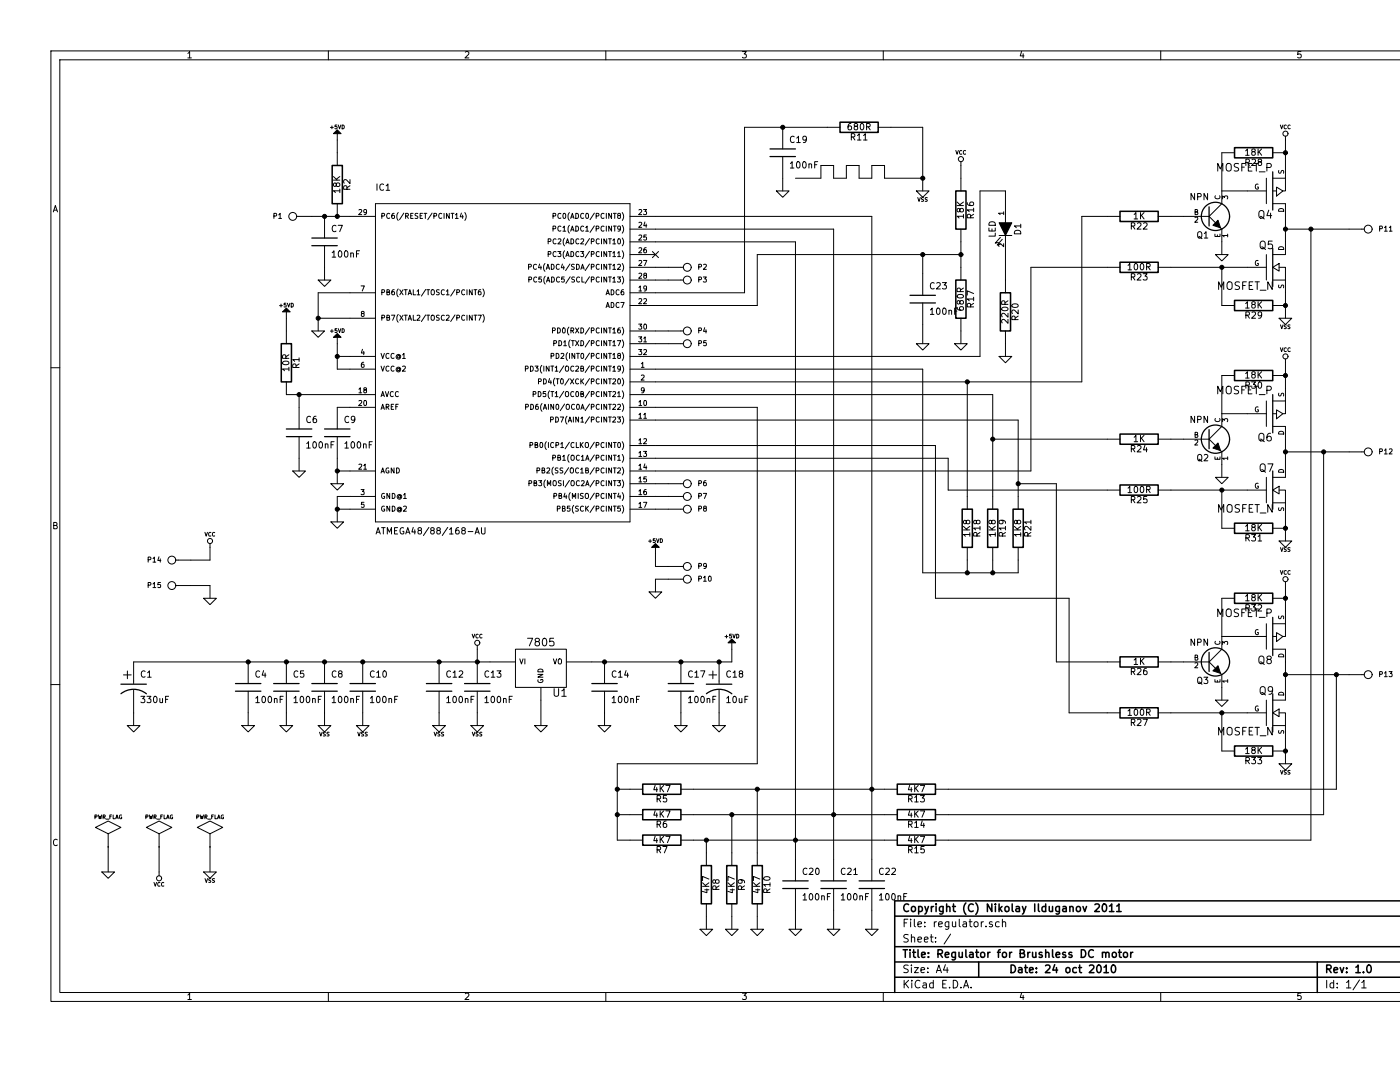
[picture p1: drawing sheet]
EESchema Schematic File Version 2  date Tue 07 Jun 2011 10:43:18 AM NOVST
LIBS:power
LIBS:device
LIBS:transistors
LIBS:conn
LIBS:linear
LIBS:regul
LIBS:74xx
LIBS:cmos4000
LIBS:adc-dac
LIBS:memory
LIBS:xilinx
LIBS:special
LIBS:microcontrollers
LIBS:dsp
LIBS:microchip
LIBS:analog_switches
LIBS:motorola
LIBS:texas
LIBS:intel
LIBS:audio
LIBS:interface
LIBS:digital-audio
LIBS:philips
LIBS:display
LIBS:cypress
LIBS:siliconi
LIBS:opto
LIBS:atmel
LIBS:contrib
LIBS:valves
LIBS:regulator-cache
EELAYER 25  0
EELAYER END
$Descr A4 11700 8267
encoding utf-8
Sheet 1 1
Title "Regulator for Brushless DC motor"
Date "24 oct 2010"
Rev "1.0"
Comp "Copyright (C) Nikolay Ilduganov 2011"
Comment1 ""
Comment2 ""
Comment3 ""
Comment4 ""
$EndDescr
NoConn ~ 5150 2000
Wire Wire Line
	7900 2700 7900 2800
Wire Wire Line
	7700 1500 7900 1500
Wire Wire Line
	7700 1500 7700 2800
Wire Wire Line
	7450 6200 10500 6200
Wire Wire Line
	10500 6200 10500 5300
Wire Wire Line
	7250 1400 6950 1400
Wire Wire Line
	6950 1400 6950 1300
Wire Wire Line
	6950 1300 6850 1300
Wire Wire Line
	6850 1300 6850 1400
Wire Wire Line
	6850 1400 6750 1400
Wire Wire Line
	6750 1400 6750 1300
Wire Wire Line
	6750 1300 6650 1300
Wire Wire Line
	6650 1300 6650 1400
Wire Wire Line
	6650 1400 6550 1400
Wire Wire Line
	6550 1400 6550 1300
Wire Wire Line
	6550 1300 6450 1300
Wire Wire Line
	6450 1300 6450 1400
Wire Wire Line
	1650 4700 1650 4600
Wire Wire Line
	1650 4600 1500 4600
Connection ~ 10400 3550
Wire Wire Line
	10600 3550 10100 3550
Connection ~ 2650 1700
Wire Wire Line
	2750 1700 2450 1700
Wire Wire Line
	5250 4450 5150 4450
Wire Wire Line
	5150 4450 5150 4350
Wire Wire Line
	5150 2600 5250 2600
Wire Wire Line
	5150 3900 5250 3900
Wire Wire Line
	5150 2200 5250 2200
Wire Wire Line
	5150 2300 5850 2300
Wire Wire Line
	2750 2500 2500 2500
Wire Wire Line
	2750 2300 2500 2300
Wire Wire Line
	7250 2900 7250 4500
Wire Wire Line
	7250 2900 5150 2900
Wire Wire Line
	5150 3000 8500 3000
Wire Wire Line
	8500 3000 8500 1700
Wire Wire Line
	5950 3200 5950 6000
Wire Wire Line
	5950 3200 5150 3200
Connection ~ 8000 3800
Wire Wire Line
	8000 3900 8000 3300
Wire Wire Line
	8000 3300 5150 3300
Wire Wire Line
	8700 3850 7450 3850
Wire Wire Line
	7450 3850 7450 3600
Wire Wire Line
	8700 2100 8100 2100
Wire Wire Line
	2850 5600 2850 5700
Wire Wire Line
	3450 5600 3450 5700
Wire Wire Line
	1650 6650 1650 6850
Wire Wire Line
	10100 4600 10100 4800
Wire Wire Line
	9800 5000 9600 5000
Wire Wire Line
	1250 6650 1250 6850
Connection ~ 6150 1000
Wire Wire Line
	6500 1000 5850 1000
Wire Wire Line
	5850 1000 5850 2300
Connection ~ 7250 1400
Wire Wire Line
	7000 1000 7250 1000
Wire Wire Line
	5650 5600 5650 5700
Wire Wire Line
	4250 5500 4250 5700
Wire Wire Line
	2250 5600 2250 5700
Wire Wire Line
	1050 5600 1050 5700
Connection ~ 2250 5200
Connection ~ 2850 5200
Connection ~ 3450 5200
Connection ~ 5350 5200
Connection ~ 4750 5200
Wire Wire Line
	7250 2700 7250 2550
Connection ~ 7550 2000
Wire Wire Line
	7550 2600 7550 2700
Wire Wire Line
	7550 1300 7550 1400
Wire Wire Line
	7900 1500 7900 1600
Wire Wire Line
	7450 6400 10400 6400
Wire Wire Line
	10400 6400 10400 3550
Connection ~ 10100 3550
Connection ~ 4850 6200
Wire Wire Line
	4850 6000 4850 6600
Wire Wire Line
	4850 6000 5950 6000
Connection ~ 4850 6400
Wire Wire Line
	4950 6200 4850 6200
Wire Wire Line
	6250 6750 6250 1900
Wire Wire Line
	6250 1900 5150 1900
Wire Wire Line
	5150 1700 6850 1700
Wire Wire Line
	6850 1700 6850 6750
Wire Wire Line
	6550 7150 6550 7300
Wire Wire Line
	5950 7200 5950 7300
Wire Wire Line
	5550 7200 5550 7300
Connection ~ 6550 6400
Connection ~ 5950 6200
Wire Wire Line
	5950 6200 5950 6700
Connection ~ 5550 6600
Wire Wire Line
	5550 6700 5550 6600
Wire Wire Line
	6950 6400 5450 6400
Connection ~ 7600 4500
Wire Wire Line
	7600 4400 7600 4500
Wire Wire Line
	8000 4400 8000 4500
Wire Wire Line
	7450 3600 5150 3600
Wire Wire Line
	8700 5200 8300 5200
Connection ~ 10100 4700
Wire Wire Line
	9600 5400 9600 5500
Connection ~ 9600 5600
Wire Wire Line
	9800 5600 9200 5600
Wire Wire Line
	9600 5000 9600 4700
Wire Wire Line
	9600 5900 9600 5600
Wire Wire Line
	9300 5200 9200 5200
Connection ~ 10100 5900
Connection ~ 10100 4150
Wire Wire Line
	9300 3450 9200 3450
Wire Wire Line
	9600 4150 9600 3850
Wire Wire Line
	9800 3250 9600 3250
Wire Wire Line
	10100 3650 10100 3450
Wire Wire Line
	9600 3250 9600 2950
Wire Wire Line
	9800 3850 9200 3850
Connection ~ 9600 3850
Wire Wire Line
	9600 3650 9600 3750
Wire Wire Line
	10100 3050 10100 2850
Connection ~ 10100 2950
Connection ~ 10100 1200
Wire Wire Line
	10100 1300 10100 1100
Wire Wire Line
	9600 1900 9600 2000
Connection ~ 9600 2100
Wire Wire Line
	9800 2100 9200 2100
Wire Wire Line
	9600 1200 9600 1500
Wire Wire Line
	10100 1900 10100 1700
Wire Wire Line
	2250 2500 2250 2600
Wire Wire Line
	2350 3200 2350 3100
Wire Wire Line
	2750 4000 2650 4000
Wire Wire Line
	2750 3700 2650 3700
Connection ~ 2650 2800
Wire Wire Line
	2750 2900 2650 2900
Wire Wire Line
	2650 2900 2650 2700
Wire Wire Line
	2550 2100 2550 2200
Wire Wire Line
	2650 1100 2650 1200
Wire Wire Line
	2750 2800 2650 2800
Wire Wire Line
	2750 3200 2650 3200
Wire Wire Line
	2650 3800 2650 3600
Connection ~ 2650 3700
Wire Wire Line
	2650 4100 2650 3900
Wire Wire Line
	2650 3900 2750 3900
Connection ~ 2650 4000
Wire Wire Line
	2350 3600 2350 3700
Wire Wire Line
	2250 3100 2750 3100
Connection ~ 2350 3100
Wire Wire Line
	9600 1500 9800 1500
Wire Wire Line
	9600 2400 9600 2100
Wire Wire Line
	9300 1700 9200 1700
Connection ~ 10100 2400
Wire Wire Line
	8700 5600 8400 5600
Wire Wire Line
	7800 4500 7800 4400
Connection ~ 7800 4500
Wire Wire Line
	5450 6600 6950 6600
Wire Wire Line
	5750 6700 5750 6400
Connection ~ 5750 6400
Connection ~ 6250 6600
Connection ~ 6850 6200
Wire Wire Line
	5750 7200 5750 7300
Wire Wire Line
	6250 7150 6250 7300
Wire Wire Line
	6850 7150 6850 7300
Wire Wire Line
	5150 1800 6550 1800
Wire Wire Line
	6550 1800 6550 6750
Wire Wire Line
	4850 6600 4950 6600
Wire Wire Line
	4850 6400 4950 6400
Wire Wire Line
	6950 6200 5450 6200
Connection ~ 10100 1800
Connection ~ 10100 5300
Wire Wire Line
	7550 1900 7550 2100
Wire Wire Line
	7550 2000 5950 2000
Wire Wire Line
	5950 2000 5950 2400
Wire Wire Line
	5950 2400 5150 2400
Connection ~ 7250 2000
Wire Wire Line
	7250 2150 7250 2000
Wire Wire Line
	4650 5200 5750 5200
Wire Wire Line
	5750 5200 5750 5100
Connection ~ 5650 5200
Connection ~ 3750 5200
Connection ~ 2550 5200
Connection ~ 1950 5200
Wire Wire Line
	1050 5200 3850 5200
Wire Wire Line
	1950 5600 1950 5700
Wire Wire Line
	4750 5600 4750 5700
Wire Wire Line
	5350 5600 5350 5700
Wire Wire Line
	6150 1400 6150 1500
Wire Wire Line
	5150 3500 7350 3500
Wire Wire Line
	7350 3500 7350 4700
Wire Wire Line
	850  6650 850  6850
Wire Wire Line
	10100 5400 10100 5200
Wire Wire Line
	5150 3700 8100 3700
Wire Wire Line
	8000 3800 8300 3800
Wire Wire Line
	8300 3800 8300 5200
Connection ~ 7800 3450
Wire Wire Line
	10100 5800 10100 6000
Wire Wire Line
	10100 4050 10100 4250
Wire Wire Line
	10100 2300 10100 2500
Wire Wire Line
	7250 1000 7250 1500
Wire Wire Line
	3750 5600 3750 5700
Wire Wire Line
	2550 5600 2550 5700
Wire Wire Line
	3750 5100 3750 5200
Wire Wire Line
	8100 3700 8100 2100
Wire Wire Line
	8400 5600 8400 4700
Wire Wire Line
	8400 4700 7350 4700
Wire Wire Line
	8700 3450 7800 3450
Wire Wire Line
	8500 1700 8700 1700
Wire Wire Line
	5150 3100 7800 3100
Wire Wire Line
	7800 3100 7800 3900
Wire Wire Line
	7600 3900 7600 3000
Connection ~ 7600 3000
Wire Wire Line
	8000 4500 7250 4500
Wire Wire Line
	7700 2800 5150 2800
Wire Wire Line
	2500 2300 2500 2600
Connection ~ 2500 2500
Wire Wire Line
	5150 2100 5250 2100
Wire Wire Line
	5150 4000 5250 4000
Wire Wire Line
	5150 3800 5250 3800
Wire Wire Line
	5250 2700 5150 2700
Wire Wire Line
	5250 4550 5150 4550
Wire Wire Line
	5150 4550 5150 4650
Connection ~ 2550 1700
Wire Wire Line
	10100 1800 10600 1800
Connection ~ 10300 1800
Wire Wire Line
	10100 5300 10600 5300
Connection ~ 10500 5300
Wire Wire Line
	1650 4300 1650 4400
Wire Wire Line
	1650 4400 1500 4400
Wire Wire Line
	6450 1400 6250 1400
Wire Wire Line
	7450 6600 10300 6600
Wire Wire Line
	10300 6600 10300 1800
Wire Wire Line
	7900 2200 7900 2000
$Comp
L R R11
U 1 1
P 6750 1000
F 0 "R11" V 6830 1000 50  0000 C CNN
F 1 "680R" V 6750 1000 50  0000 C CNN
	1    6750 1000
	0    1    1    0   
$EndComp
$Comp
L VCC #PWR01
U 1 1
P 1650 4300
F 0 "#PWR01" H 1650 4400 30  0001 C CNN
F 1 "VCC" H 1650 4400 30  0000 C CNN
	1    1650 4300
	1    0    0    -1  
$EndComp
$Comp
L GND #PWR02
U 1 1
P 1650 4700
F 0 "#PWR02" H 1650 4700 30  0001 C CNN
F 1 "GND" H 1650 4630 30  0001 C CNN
	1    1650 4700
	1    0    0    -1  
$EndComp
$Comp
L CONN_1 P15
U 1 1
P 1350 4600
F 0 "P15" H 1430 4600 40  0000 L CNN
F 1 "CONN_1" H 1350 4655 30  0001 C CNN
	1    1350 4600
	-1   0    0    1   
$EndComp
$Comp
L CONN_1 P14
U 1 1
P 1350 4400
F 0 "P14" H 1430 4400 40  0000 L CNN
F 1 "CONN_1" H 1350 4455 30  0001 C CNN
	1    1350 4400
	-1   0    0    1   
$EndComp
$Comp
L CONN_1 P11
U 1 1
P 10750 1800
F 0 "P11" H 10830 1800 40  0000 L CNN
F 1 "A" H 10750 1855 30  0001 C CNN
	1    10750 1800
	1    0    0    -1  
$EndComp
$Comp
L CONN_1 P12
U 1 1
P 10750 3550
F 0 "P12" H 10830 3550 40  0000 L CNN
F 1 "B" H 10750 3605 30  0001 C CNN
	1    10750 3550
	1    0    0    -1  
$EndComp
$Comp
L CONN_1 P13
U 1 1
P 10750 5300
F 0 "P13" H 10830 5300 40  0000 L CNN
F 1 "C" H 10750 5355 30  0001 C CNN
	1    10750 5300
	1    0    0    -1  
$EndComp
$Comp
L CONN_1 P10
U 1 1
P 5400 4550
F 0 "P10" H 5480 4550 40  0000 L CNN
F 1 "CONN_1" H 5400 4605 30  0001 C CNN
	1    5400 4550
	1    0    0    -1  
$EndComp
$Comp
L CONN_1 P9
U 1 1
P 5400 4450
F 0 "P9" H 5480 4450 40  0000 L CNN
F 1 "CONN_1" H 5400 4505 30  0001 C CNN
	1    5400 4450
	1    0    0    -1  
$EndComp
$Comp
L CONN_1 P1
U 1 1
P 2300 1700
F 0 "P1" H 2380 1700 40  0000 L CNN
F 1 "CONN_1" H 2300 1755 30  0001 C CNN
	1    2300 1700
	-1   0    0    1   
$EndComp
$Comp
L CONN_1 P5
U 1 1
P 5400 2700
F 0 "P5" H 5480 2700 40  0000 L CNN
F 1 "CONN_1" H 5400 2755 30  0001 C CNN
	1    5400 2700
	1    0    0    -1  
$EndComp
$Comp
L CONN_1 P4
U 1 1
P 5400 2600
F 0 "P4" H 5480 2600 40  0000 L CNN
F 1 "CONN_1" H 5400 2655 30  0001 C CNN
	1    5400 2600
	1    0    0    -1  
$EndComp
$Comp
L CONN_1 P6
U 1 1
P 5400 3800
F 0 "P6" H 5480 3800 40  0000 L CNN
F 1 "CONN_1" H 5400 3855 30  0001 C CNN
	1    5400 3800
	1    0    0    -1  
$EndComp
$Comp
L CONN_1 P8
U 1 1
P 5400 4000
F 0 "P8" H 5480 4000 40  0000 L CNN
F 1 "CONN_1" H 5400 4055 30  0001 C CNN
	1    5400 4000
	1    0    0    -1  
$EndComp
$Comp
L CONN_1 P7
U 1 1
P 5400 3900
F 0 "P7" H 5480 3900 40  0000 L CNN
F 1 "CONN_1" H 5400 3955 30  0001 C CNN
	1    5400 3900
	1    0    0    -1  
$EndComp
$Comp
L CONN_1 P3
U 1 1
P 5400 2200
F 0 "P3" H 5480 2200 40  0000 L CNN
F 1 "CONN_1" H 5400 2255 30  0001 C CNN
	1    5400 2200
	1    0    0    -1  
$EndComp
$Comp
L CONN_1 P2
U 1 1
P 5400 2100
F 0 "P2" H 5480 2100 40  0000 L CNN
F 1 "CONN_1" H 5400 2155 30  0001 C CNN
	1    5400 2100
	1    0    0    -1  
$EndComp
$Comp
L GND #PWR03
U 1 1
P 2500 2600
F 0 "#PWR03" H 2500 2600 30  0001 C CNN
F 1 "GND" H 2500 2530 30  0001 C CNN
	1    2500 2600
	1    0    0    -1  
$EndComp
$Comp
L VCC #PWR04
U 1 1
P 3750 5100
F 0 "#PWR04" H 3750 5200 30  0001 C CNN
F 1 "VCC" H 3750 5200 30  0000 C CNN
	1    3750 5100
	1    0    0    -1  
$EndComp
$Comp
L VSS #PWR05
U 1 1
P 2550 5700
F 0 "#PWR05" H 2550 5700 30  0001 C CNN
F 1 "VSS" H 2550 5630 30  0000 C CNN
	1    2550 5700
	1    0    0    -1  
$EndComp
$Comp
L VSS #PWR06
U 1 1
P 2850 5700
F 0 "#PWR06" H 2850 5700 30  0001 C CNN
F 1 "VSS" H 2850 5630 30  0000 C CNN
	1    2850 5700
	1    0    0    -1  
$EndComp
$Comp
L VSS #PWR07
U 1 1
P 3450 5700
F 0 "#PWR07" H 3450 5700 30  0001 C CNN
F 1 "VSS" H 3450 5630 30  0000 C CNN
	1    3450 5700
	1    0    0    -1  
$EndComp
$Comp
L VSS #PWR08
U 1 1
P 3750 5700
F 0 "#PWR08" H 3750 5700 30  0001 C CNN
F 1 "VSS" H 3750 5630 30  0000 C CNN
	1    3750 5700
	1    0    0    -1  
$EndComp
$Comp
L VSS #PWR09
U 1 1
P 1650 6850
F 0 "#PWR09" H 1650 6850 30  0001 C CNN
F 1 "VSS" H 1650 6780 30  0000 C CNN
	1    1650 6850
	1    0    0    -1  
$EndComp
$Comp
L PWR_FLAG #FLG010
U 1 1
P 1650 6650
F 0 "#FLG010" H 1650 6920 30  0001 C CNN
F 1 "PWR_FLAG" H 1650 6880 30  0000 C CNN
	1    1650 6650
	1    0    0    -1  
$EndComp
$Comp
L VSS #PWR011
U 1 1
P 10100 6000
F 0 "#PWR011" H 10100 6000 30  0001 C CNN
F 1 "VSS" H 10100 5930 30  0000 C CNN
	1    10100 6000
	1    0    0    -1  
$EndComp
$Comp
L VSS #PWR012
U 1 1
P 10100 4250
F 0 "#PWR012" H 10100 4250 30  0001 C CNN
F 1 "VSS" H 10100 4180 30  0000 C CNN
	1    10100 4250
	1    0    0    -1  
$EndComp
$Comp
L VSS #PWR013
U 1 1
P 10100 2500
F 0 "#PWR013" H 10100 2500 30  0001 C CNN
F 1 "VSS" H 10100 2430 30  0000 C CNN
	1    10100 2500
	1    0    0    -1  
$EndComp
$Comp
L VSS #PWR014
U 1 1
P 7250 1500
F 0 "#PWR014" H 7250 1500 30  0001 C CNN
F 1 "VSS" H 7250 1430 30  0000 C CNN
	1    7250 1500
	1    0    0    -1  
$EndComp
$Comp
L MOSFET_P Q8
U 1 1
P 10000 5000
F 0 "Q8" H 10000 5190 60  0000 R CNN
F 1 "MOSFET_P" H 10000 4820 60  0000 R CNN
	1    10000 5000
	1    0    0    1   
$EndComp
$Comp
L VCC #PWR015
U 1 1
P 1250 6850
F 0 "#PWR015" H 1250 6950 30  0001 C CNN
F 1 "VCC" H 1250 6950 30  0000 C CNN
	1    1250 6850
	-1   0    0    1   
$EndComp
$Comp
L GND #PWR016
U 1 1
P 850 6850
F 0 "#PWR016" H 850 6850 30  0001 C CNN
F 1 "GND" H 850 6780 30  0001 C CNN
	1    850  6850
	1    0    0    -1  
$EndComp
$Comp
L PWR_FLAG #FLG017
U 1 1
P 1250 6650
F 0 "#FLG017" H 1250 6920 30  0001 C CNN
F 1 "PWR_FLAG" H 1250 6880 30  0000 C CNN
	1    1250 6650
	1    0    0    -1  
$EndComp
$Comp
L PWR_FLAG #FLG018
U 1 1
P 850 6650
F 0 "#FLG018" H 850 6920 30  0001 C CNN
F 1 "PWR_FLAG" H 850 6880 30  0000 C CNN
	1    850  6650
	1    0    0    -1  
$EndComp
$Comp
L +5VD #PWR019
U 1 1
P 5150 4350
F 0 "#PWR019" H 5150 4300 20  0001 C CNN
F 1 "+5VD" H 5150 4450 30  0000 C CNN
	1    5150 4350
	1    0    0    -1  
$EndComp
$Comp
L GND #PWR020
U 1 1
P 5150 4650
F 0 "#PWR020" H 5150 4650 30  0001 C CNN
F 1 "GND" H 5150 4580 30  0001 C CNN
	1    5150 4650
	1    0    0    -1  
$EndComp
$Comp
L GND #PWR021
U 1 1
P 6150 1500
F 0 "#PWR021" H 6150 1500 30  0001 C CNN
F 1 "GND" H 6150 1430 30  0001 C CNN
	1    6150 1500
	1    0    0    -1  
$EndComp
$Comp
L C C19
U 1 1
P 6150 1200
F 0 "C19" H 6200 1300 50  0000 L CNN
F 1 "100nF" H 6200 1100 50  0000 L CNN
	1    6150 1200
	1    0    0    -1  
$EndComp
$Comp
L GND #PWR022
U 1 1
P 1050 5700
F 0 "#PWR022" H 1050 5700 30  0001 C CNN
F 1 "GND" H 1050 5630 30  0001 C CNN
	1    1050 5700
	1    0    0    -1  
$EndComp
$Comp
L GND #PWR023
U 1 1
P 1950 5700
F 0 "#PWR023" H 1950 5700 30  0001 C CNN
F 1 "GND" H 1950 5630 30  0001 C CNN
	1    1950 5700
	1    0    0    -1  
$EndComp
$Comp
L GND #PWR024
U 1 1
P 2250 5700
F 0 "#PWR024" H 2250 5700 30  0001 C CNN
F 1 "GND" H 2250 5630 30  0001 C CNN
	1    2250 5700
	1    0    0    -1  
$EndComp
$Comp
L GND #PWR025
U 1 1
P 4250 5700
F 0 "#PWR025" H 4250 5700 30  0001 C CNN
F 1 "GND" H 4250 5630 30  0001 C CNN
	1    4250 5700
	1    0    0    -1  
$EndComp
$Comp
L GND #PWR026
U 1 1
P 4750 5700
F 0 "#PWR026" H 4750 5700 30  0001 C CNN
F 1 "GND" H 4750 5630 30  0001 C CNN
	1    4750 5700
	1    0    0    -1  
$EndComp
$Comp
L GND #PWR027
U 1 1
P 5350 5700
F 0 "#PWR027" H 5350 5700 30  0001 C CNN
F 1 "GND" H 5350 5630 30  0001 C CNN
	1    5350 5700
	1    0    0    -1  
$EndComp
$Comp
L GND #PWR028
U 1 1
P 5650 5700
F 0 "#PWR028" H 5650 5700 30  0001 C CNN
F 1 "GND" H 5650 5630 30  0001 C CNN
	1    5650 5700
	1    0    0    -1  
$EndComp
$Comp
L CP1 C1
U 1 1
P 1050 5400
F 0 "C1" H 1100 5500 50  0000 L CNN
F 1 "330uF" H 1100 5300 50  0000 L CNN
	1    1050 5400
	1    0    0    -1  
$EndComp
$Comp
L C C4
U 1 1
P 1950 5400
F 0 "C4" H 2000 5500 50  0000 L CNN
F 1 "100nF" H 2000 5300 50  0000 L CNN
	1    1950 5400
	1    0    0    -1  
$EndComp
$Comp
L C C5
U 1 1
P 2250 5400
F 0 "C5" H 2300 5500 50  0000 L CNN
F 1 "100nF" H 2300 5300 50  0000 L CNN
	1    2250 5400
	1    0    0    -1  
$EndComp
$Comp
L C C8
U 1 1
P 2550 5400
F 0 "C8" H 2600 5500 50  0000 L CNN
F 1 "100nF" H 2600 5300 50  0000 L CNN
	1    2550 5400
	1    0    0    -1  
$EndComp
$Comp
L C C10
U 1 1
P 2850 5400
F 0 "C10" H 2900 5500 50  0000 L CNN
F 1 "100nF" H 2900 5300 50  0000 L CNN
	1    2850 5400
	1    0    0    -1  
$EndComp
$Comp
L C C12
U 1 1
P 3450 5400
F 0 "C12" H 3500 5500 50  0000 L CNN
F 1 "100nF" H 3500 5300 50  0000 L CNN
	1    3450 5400
	1    0    0    -1  
$EndComp
$Comp
L C C13
U 1 1
P 3750 5400
F 0 "C13" H 3800 5500 50  0000 L CNN
F 1 "100nF" H 3800 5300 50  0000 L CNN
	1    3750 5400
	1    0    0    -1  
$EndComp
$Comp
L +5VD #PWR029
U 1 1
P 5750 5100
F 0 "#PWR029" H 5750 5050 20  0001 C CNN
F 1 "+5VD" H 5750 5200 30  0000 C CNN
	1    5750 5100
	1    0    0    -1  
$EndComp
$Comp
L CP1 C18
U 1 1
P 5650 5400
F 0 "C18" H 5700 5500 50  0000 L CNN
F 1 "10uF" H 5700 5300 50  0000 L CNN
	1    5650 5400
	1    0    0    -1  
$EndComp
$Comp
L C C17
U 1 1
P 5350 5400
F 0 "C17" H 5400 5500 50  0000 L CNN
F 1 "100nF" H 5400 5300 50  0000 L CNN
	1    5350 5400
	1    0    0    -1  
$EndComp
$Comp
L C C14
U 1 1
P 4750 5400
F 0 "C14" H 4800 5500 50  0000 L CNN
F 1 "100nF" H 4800 5300 50  0000 L CNN
	1    4750 5400
	1    0    0    -1  
$EndComp
$Comp
L 7805 U1
U 1 1
P 4250 5250
F 0 "U1" H 4400 5054 60  0000 C CNN
F 1 "7805" H 4250 5450 60  0000 C CNN
	1    4250 5250
	1    0    0    -1  
$EndComp
$Comp
L GND #PWR030
U 1 1
P 7250 2700
F 0 "#PWR030" H 7250 2700 30  0001 C CNN
F 1 "GND" H 7250 2630 30  0001 C CNN
	1    7250 2700
	1    0    0    -1  
$EndComp
$Comp
L VCC #PWR031
U 1 1
P 7550 1300
F 0 "#PWR031" H 7550 1400 30  0001 C CNN
F 1 "VCC" H 7550 1400 30  0000 C CNN
	1    7550 1300
	1    0    0    -1  
$EndComp
$Comp
L GND #PWR032
U 1 1
P 7550 2700
F 0 "#PWR032" H 7550 2700 30  0001 C CNN
F 1 "GND" H 7550 2630 30  0001 C CNN
	1    7550 2700
	1    0    0    -1  
$EndComp
$Comp
L C C23
U 1 1
P 7250 2350
F 0 "C23" H 7300 2450 50  0000 L CNN
F 1 "100nF" H 7300 2250 50  0000 L CNN
	1    7250 2350
	1    0    0    -1  
$EndComp
$Comp
L R R17
U 1 1
P 7550 2350
F 0 "R17" V 7630 2350 50  0000 C CNN
F 1 "680R" V 7550 2350 50  0000 C CNN
	1    7550 2350
	1    0    0    -1  
$EndComp
$Comp
L R R16
U 1 1
P 7550 1650
F 0 "R16" V 7630 1650 50  0000 C CNN
F 1 "18K" V 7550 1650 50  0000 C CNN
	1    7550 1650
	1    0    0    -1  
$EndComp
$Comp
L R R20
U 1 1
P 7900 2450
F 0 "R20" V 7980 2450 50  0000 C CNN
F 1 "220R" V 7900 2450 50  0000 C CNN
	1    7900 2450
	1    0    0    -1  
$EndComp
$Comp
L GND #PWR033
U 1 1
P 7900 2800
F 0 "#PWR033" H 7900 2800 30  0001 C CNN
F 1 "GND" H 7900 2730 30  0001 C CNN
	1    7900 2800
	1    0    0    -1  
$EndComp
$Comp
L LED D1
U 1 1
P 7900 1800
F 0 "D1" H 7900 1900 50  0000 C CNN
F 1 "LED" H 7900 1700 50  0000 C CNN
	1    7900 1800
	0    1    1    0   
$EndComp
$Comp
L GND #PWR034
U 1 1
P 6850 7300
F 0 "#PWR034" H 6850 7300 30  0001 C CNN
F 1 "GND" H 6850 7230 30  0001 C CNN
	1    6850 7300
	1    0    0    -1  
$EndComp
$Comp
L GND #PWR035
U 1 1
P 6550 7300
F 0 "#PWR035" H 6550 7300 30  0001 C CNN
F 1 "GND" H 6550 7230 30  0001 C CNN
	1    6550 7300
	1    0    0    -1  
$EndComp
$Comp
L GND #PWR036
U 1 1
P 6250 7300
F 0 "#PWR036" H 6250 7300 30  0001 C CNN
F 1 "GND" H 6250 7230 30  0001 C CNN
	1    6250 7300
	1    0    0    -1  
$EndComp
$Comp
L GND #PWR037
U 1 1
P 5950 7300
F 0 "#PWR037" H 5950 7300 30  0001 C CNN
F 1 "GND" H 5950 7230 30  0001 C CNN
	1    5950 7300
	1    0    0    -1  
$EndComp
$Comp
L GND #PWR038
U 1 1
P 5750 7300
F 0 "#PWR038" H 5750 7300 30  0001 C CNN
F 1 "GND" H 5750 7230 30  0001 C CNN
	1    5750 7300
	1    0    0    -1  
$EndComp
$Comp
L GND #PWR039
U 1 1
P 5550 7300
F 0 "#PWR039" H 5550 7300 30  0001 C CNN
F 1 "GND" H 5550 7230 30  0001 C CNN
	1    5550 7300
	1    0    0    -1  
$EndComp
$Comp
L R R13
U 1 1
P 7200 6200
F 0 "R13" V 7280 6200 50  0000 C CNN
F 1 "4K7" V 7200 6200 50  0000 C CNN
	1    7200 6200
	0    1    1    0   
$EndComp
$Comp
L R R14
U 1 1
P 7200 6400
F 0 "R14" V 7280 6400 50  0000 C CNN
F 1 "4K7" V 7200 6400 50  0000 C CNN
	1    7200 6400
	0    1    1    0   
$EndComp
$Comp
L R R15
U 1 1
P 7200 6600
F 0 "R15" V 7280 6600 50  0000 C CNN
F 1 "4K7" V 7200 6600 50  0000 C CNN
	1    7200 6600
	0    1    1    0   
$EndComp
$Comp
L C C22
U 1 1
P 6850 6950
F 0 "C22" H 6900 7050 50  0000 L CNN
F 1 "100nF" H 6900 6850 50  0000 L CNN
	1    6850 6950
	1    0    0    -1  
$EndComp
$Comp
L C C21
U 1 1
P 6550 6950
F 0 "C21" H 6600 7050 50  0000 L CNN
F 1 "100nF" H 6600 6850 50  0000 L CNN
	1    6550 6950
	1    0    0    -1  
$EndComp
$Comp
L C C20
U 1 1
P 6250 6950
F 0 "C20" H 6300 7050 50  0000 L CNN
F 1 "100nF" H 6300 6850 50  0000 L CNN
	1    6250 6950
	1    0    0    -1  
$EndComp
$Comp
L R R10
U 1 1
P 5950 6950
F 0 "R10" V 6030 6950 50  0000 C CNN
F 1 "4K7" V 5950 6950 50  0000 C CNN
	1    5950 6950
	1    0    0    -1  
$EndComp
$Comp
L R R9
U 1 1
P 5750 6950
F 0 "R9" V 5830 6950 50  0000 C CNN
F 1 "4K7" V 5750 6950 50  0000 C CNN
	1    5750 6950
	1    0    0    -1  
$EndComp
$Comp
L R R8
U 1 1
P 5550 6950
F 0 "R8" V 5630 6950 50  0000 C CNN
F 1 "4K7" V 5550 6950 50  0000 C CNN
	1    5550 6950
	1    0    0    -1  
$EndComp
$Comp
L R R7
U 1 1
P 5200 6600
F 0 "R7" V 5280 6600 50  0000 C CNN
F 1 "4K7" V 5200 6600 50  0000 C CNN
	1    5200 6600
	0    1    1    0   
$EndComp
$Comp
L R R6
U 1 1
P 5200 6400
F 0 "R6" V 5280 6400 50  0000 C CNN
F 1 "4K7" V 5200 6400 50  0000 C CNN
	1    5200 6400
	0    1    1    0   
$EndComp
$Comp
L R R5
U 1 1
P 5200 6200
F 0 "R5" V 5280 6200 50  0000 C CNN
F 1 "4K7" V 5200 6200 50  0000 C CNN
	1    5200 6200
	0    1    1    0   
$EndComp
$Comp
L R R18
U 1 1
P 7600 4150
F 0 "R18" V 7680 4150 50  0000 C CNN
F 1 "1K8" V 7600 4150 50  0000 C CNN
	1    7600 4150
	1    0    0    -1  
$EndComp
$Comp
L R R19
U 1 1
P 7800 4150
F 0 "R19" V 7880 4150 50  0000 C CNN
F 1 "1K8" V 7800 4150 50  0000 C CNN
	1    7800 4150
	1    0    0    -1  
$EndComp
$Comp
L R R21
U 1 1
P 8000 4150
F 0 "R21" V 8080 4150 50  0000 C CNN
F 1 "1K8" V 8000 4150 50  0000 C CNN
	1    8000 4150
	1    0    0    -1  
$EndComp
$Comp
L VCC #PWR040
U 1 1
P 10100 4600
F 0 "#PWR040" H 10100 4700 30  0001 C CNN
F 1 "VCC" H 10100 4700 30  0000 C CNN
	1    10100 4600
	1    0    0    -1  
$EndComp
$Comp
L GND #PWR041
U 1 1
P 9600 5500
F 0 "#PWR041" H 9600 5500 30  0001 C CNN
F 1 "GND" H 9600 5430 30  0001 C CNN
	1    9600 5500
	1    0    0    -1  
$EndComp
$Comp
L R R27
U 1 1
P 8950 5600
F 0 "R27" V 9030 5600 50  0000 C CNN
F 1 "100R" V 8950 5600 50  0000 C CNN
	1    8950 5600
	0    1    1    0   
$EndComp
$Comp
L R R26
U 1 1
P 8950 5200
F 0 "R26" V 9030 5200 50  0000 C CNN
F 1 "1K" V 8950 5200 50  0000 C CNN
	1    8950 5200
	0    1    1    0   
$EndComp
$Comp
L NPN Q3
U 1 1
P 9500 5200
F 0 "Q3" H 9500 5050 50  0000 R CNN
F 1 "NPN" H 9500 5350 50  0000 R CNN
	1    9500 5200
	1    0    0    -1  
$EndComp
$Comp
L R R32
U 1 1
P 9850 4700
F 0 "R32" V 9930 4700 50  0000 C CNN
F 1 "18K" V 9850 4700 50  0000 C CNN
	1    9850 4700
	0    1    1    0   
$EndComp
$Comp
L R R33
U 1 1
P 9850 5900
F 0 "R33" V 9930 5900 50  0000 C CNN
F 1 "18K" V 9850 5900 50  0000 C CNN
	1    9850 5900
	0    1    1    0   
$EndComp
$Comp
L MOSFET_N Q9
U 1 1
P 10000 5600
F 0 "Q9" H 10010 5770 60  0000 R CNN
F 1 "MOSFET_N" H 10010 5450 60  0000 R CNN
	1    10000 5600
	1    0    0    -1  
$EndComp
$Comp
L MOSFET_P Q6
U 1 1
P 10000 3250
F 0 "Q6" H 10000 3440 60  0000 R CNN
F 1 "MOSFET_P" H 10000 3070 60  0000 R CNN
	1    10000 3250
	1    0    0    1   
$EndComp
$Comp
L MOSFET_N Q7
U 1 1
P 10000 3850
F 0 "Q7" H 10010 4020 60  0000 R CNN
F 1 "MOSFET_N" H 10010 3700 60  0000 R CNN
	1    10000 3850
	1    0    0    -1  
$EndComp
$Comp
L R R31
U 1 1
P 9850 4150
F 0 "R31" V 9930 4150 50  0000 C CNN
F 1 "18K" V 9850 4150 50  0000 C CNN
	1    9850 4150
	0    1    1    0   
$EndComp
$Comp
L R R30
U 1 1
P 9850 2950
F 0 "R30" V 9930 2950 50  0000 C CNN
F 1 "18K" V 9850 2950 50  0000 C CNN
	1    9850 2950
	0    1    1    0   
$EndComp
$Comp
L NPN Q2
U 1 1
P 9500 3450
F 0 "Q2" H 9500 3300 50  0000 R CNN
F 1 "NPN" H 9500 3600 50  0000 R CNN
	1    9500 3450
	1    0    0    -1  
$EndComp
$Comp
L R R24
U 1 1
P 8950 3450
F 0 "R24" V 9030 3450 50  0000 C CNN
F 1 "1K" V 8950 3450 50  0000 C CNN
	1    8950 3450
	0    1    1    0   
$EndComp
$Comp
L R R25
U 1 1
P 8950 3850
F 0 "R25" V 9030 3850 50  0000 C CNN
F 1 "100R" V 8950 3850 50  0000 C CNN
	1    8950 3850
	0    1    1    0   
$EndComp
$Comp
L GND #PWR042
U 1 1
P 9600 3750
F 0 "#PWR042" H 9600 3750 30  0001 C CNN
F 1 "GND" H 9600 3680 30  0001 C CNN
	1    9600 3750
	1    0    0    -1  
$EndComp
$Comp
L VCC #PWR043
U 1 1
P 10100 2850
F 0 "#PWR043" H 10100 2950 30  0001 C CNN
F 1 "VCC" H 10100 2950 30  0000 C CNN
	1    10100 2850
	1    0    0    -1  
$EndComp
$Comp
L VCC #PWR044
U 1 1
P 10100 1100
F 0 "#PWR044" H 10100 1200 30  0001 C CNN
F 1 "VCC" H 10100 1200 30  0000 C CNN
	1    10100 1100
	1    0    0    -1  
$EndComp
$Comp
L GND #PWR045
U 1 1
P 9600 2000
F 0 "#PWR045" H 9600 2000 30  0001 C CNN
F 1 "GND" H 9600 1930 30  0001 C CNN
	1    9600 2000
	1    0    0    -1  
$EndComp
$Comp
L R R23
U 1 1
P 8950 2100
F 0 "R23" V 9030 2100 50  0000 C CNN
F 1 "100R" V 8950 2100 50  0000 C CNN
	1    8950 2100
	0    1    1    0   
$EndComp
$Comp
L R R22
U 1 1
P 8950 1700
F 0 "R22" V 9030 1700 50  0000 C CNN
F 1 "1K" V 8950 1700 50  0000 C CNN
	1    8950 1700
	0    1    1    0   
$EndComp
$Comp
L NPN Q1
U 1 1
P 9500 1700
F 0 "Q1" H 9500 1550 50  0000 R CNN
F 1 "NPN" H 9500 1850 50  0000 R CNN
	1    9500 1700
	1    0    0    -1  
$EndComp
$Comp
L R R28
U 1 1
P 9850 1200
F 0 "R28" V 9930 1200 50  0000 C CNN
F 1 "18K" V 9850 1200 50  0000 C CNN
	1    9850 1200
	0    1    1    0   
$EndComp
$Comp
L R R29
U 1 1
P 9850 2400
F 0 "R29" V 9930 2400 50  0000 C CNN
F 1 "18K" V 9850 2400 50  0000 C CNN
	1    9850 2400
	0    1    1    0   
$EndComp
$Comp
L MOSFET_N Q5
U 1 1
P 10000 2100
F 0 "Q5" H 10010 2270 60  0000 R CNN
F 1 "MOSFET_N" H 10010 1950 60  0000 R CNN
	1    10000 2100
	1    0    0    -1  
$EndComp
$Comp
L MOSFET_P Q4
U 1 1
P 10000 1500
F 0 "Q4" H 10000 1690 60  0000 R CNN
F 1 "MOSFET_P" H 10000 1320 60  0000 R CNN
	1    10000 1500
	1    0    0    1   
$EndComp
$Comp
L +5VD #PWR046
U 1 1
P 2250 2500
F 0 "#PWR046" H 2250 2450 20  0001 C CNN
F 1 "+5VD" H 2250 2600 30  0000 C CNN
	1    2250 2500
	1    0    0    -1  
$EndComp
$Comp
L R R1
U 1 1
P 2250 2850
F 0 "R1" V 2330 2850 50  0000 C CNN
F 1 "10R" V 2250 2850 50  0000 C CNN
	1    2250 2850
	1    0    0    -1  
$EndComp
$Comp
L GND #PWR047
U 1 1
P 2350 3700
F 0 "#PWR047" H 2350 3700 30  0001 C CNN
F 1 "GND" H 2350 3630 30  0001 C CNN
	1    2350 3700
	1    0    0    -1  
$EndComp
$Comp
L C C6
U 1 1
P 2350 3400
F 0 "C6" H 2400 3500 50  0000 L CNN
F 1 "100nF" H 2400 3300 50  0000 L CNN
	1    2350 3400
	1    0    0    -1  
$EndComp
$Comp
L GND #PWR048
U 1 1
P 2650 4100
F 0 "#PWR048" H 2650 4100 30  0001 C CNN
F 1 "GND" H 2650 4030 30  0001 C CNN
	1    2650 4100
	1    0    0    -1  
$EndComp
$Comp
L GND #PWR049
U 1 1
P 2650 3800
F 0 "#PWR049" H 2650 3800 30  0001 C CNN
F 1 "GND" H 2650 3730 30  0001 C CNN
	1    2650 3800
	1    0    0    -1  
$EndComp
$Comp
L C C9
U 1 1
P 2650 3400
F 0 "C9" H 2700 3500 50  0000 L CNN
F 1 "100nF" H 2700 3300 50  0000 L CNN
	1    2650 3400
	1    0    0    -1  
$EndComp
$Comp
L +5VD #PWR050
U 1 1
P 2650 2700
F 0 "#PWR050" H 2650 2650 20  0001 C CNN
F 1 "+5VD" H 2650 2800 30  0000 C CNN
	1    2650 2700
	1    0    0    -1  
$EndComp
$Comp
L GND #PWR051
U 1 1
P 2550 2200
F 0 "#PWR051" H 2550 2200 30  0001 C CNN
F 1 "GND" H 2550 2130 30  0001 C CNN
	1    2550 2200
	1    0    0    -1  
$EndComp
$Comp
L +5VD #PWR052
U 1 1
P 2650 1100
F 0 "#PWR052" H 2650 1050 20  0001 C CNN
F 1 "+5VD" H 2650 1200 30  0000 C CNN
	1    2650 1100
	1    0    0    -1  
$EndComp
$Comp
L C C7
U 1 1
P 2550 1900
F 0 "C7" H 2600 2000 50  0000 L CNN
F 1 "100nF" H 2600 1800 50  0000 L CNN
	1    2550 1900
	1    0    0    -1  
$EndComp
$Comp
L R R2
U 1 1
P 2650 1450
F 0 "R2" V 2730 1450 50  0000 C CNN
F 1 "18K" V 2650 1450 50  0000 C CNN
	1    2650 1450
	1    0    0    -1  
$EndComp
$Comp
L ATMEGA48/88/168-AU IC1
U 1 1
P 3950 2800
F 0 "IC1" H 2950 4100 50  0000 L BNN
F 1 "ATMEGA48/88/168-AU" H 2950 1400 50  0000 L BNN
F 2 "atmega8-TQFP32-08" H 3950 2950 50  0001 C CNN
	1    3950 2800
	1    0    0    -1  
$EndComp
$EndSCHEMATC
